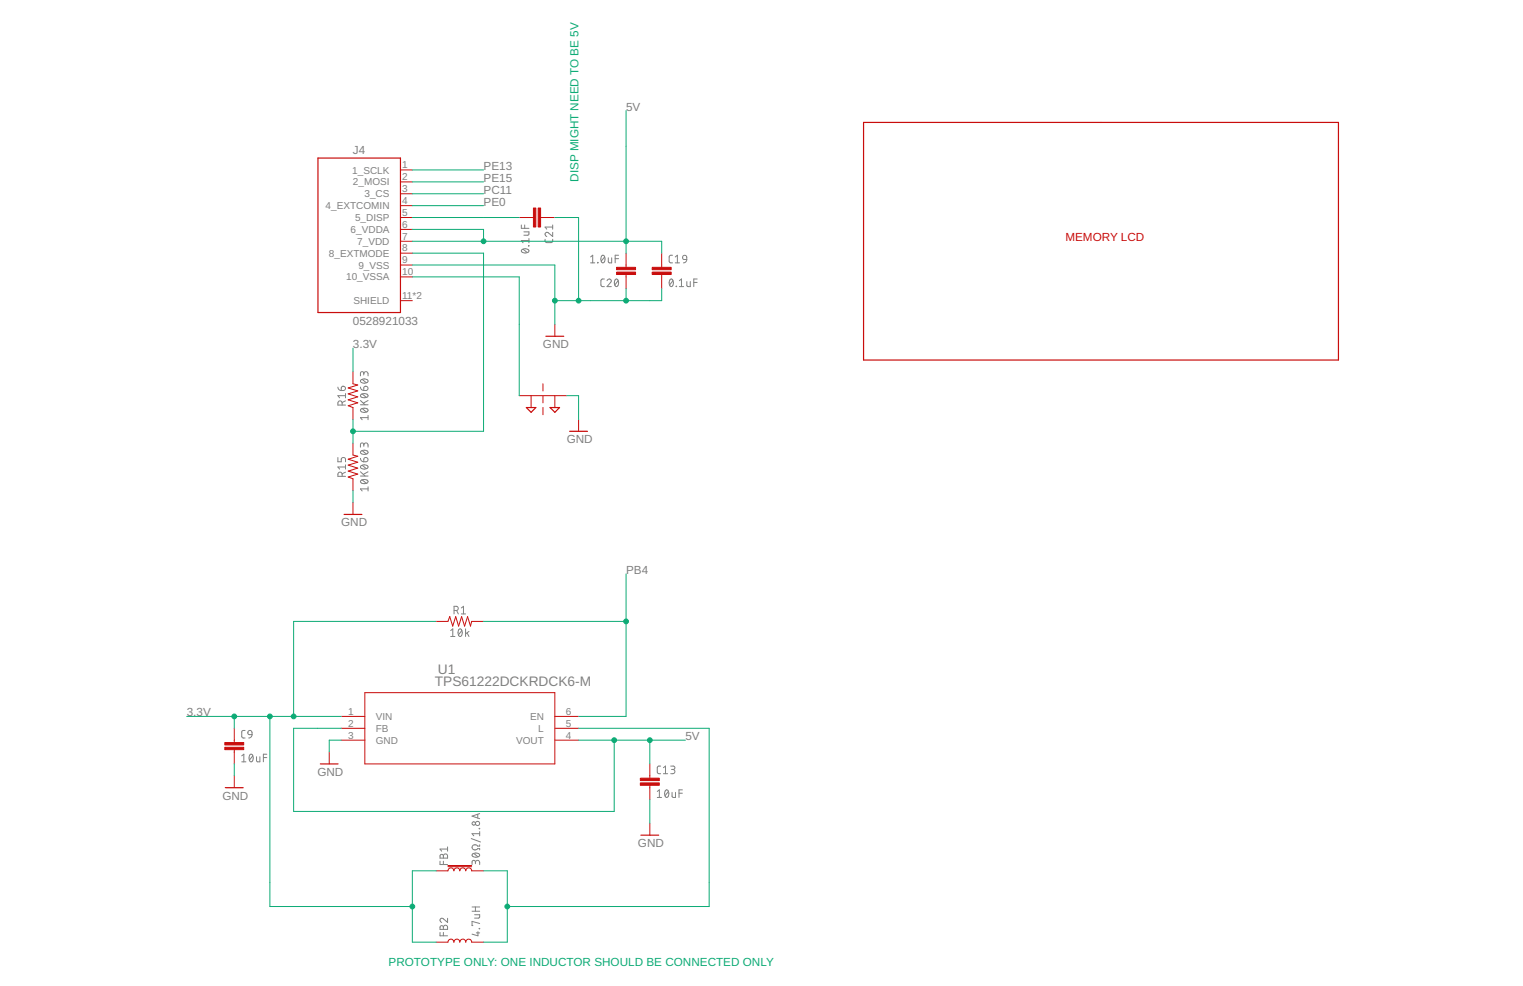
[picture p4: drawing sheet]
<svg xmlns="http://www.w3.org/2000/svg" width="432mm" height="279mm" viewBox="0 0 432 279" stroke-linecap="round" stroke-linejoin="round" font-family="sans-serif">
<g fill="none" stroke="#808080" stroke-width=".28">
<path d="M147.8 63.8v.9h2.2M148 70.8a1.39 1.39 0 0 1 2 .3 1.26 1.26 0 0 1-2.2 0zM148.3 70.6l1.2 1M148.5 65.7h1.5l-.1 .7-.2 .2-1.2 .1M148.8 63.8v.9M149.8 69.6l.2 .1zM150 67.6v1.2M150 68.2h-2.2l.5 .6M154.5 67.8l.1 .7 .4 .2h1.5l.2-.9M156.7 65.8v1.2l-1.2-1a.59 .59 0 0 0-.9 .2 .59 .59 0 0 0 .4 .8M156.7 63.8v1.1M156.7 64.3h-2.2l.5 .6"/>
<path d="M167.4 72.8l.6-.5v2.2M167.4 74.5h1.2M169.4 74.4l.1 .1zM170.6 72.5a.68 .68 0 0 1 .8 .1 .68 .68 0 0 1 .1 .8 .64 .64 0 0 1-.1 .9 .64 .64 0 0 1-.9-.1l-.2-.8zM171.3 79.1h-.6l-.3 .4 .1 1.5 .8 .2M171.4 72.8l-.9 1.2M172.1 79.5a.59 .59 0 0 1 .9-.4 .59 .59 0 0 1 .1 .9l-1 1.2h1.2M172.5 73v1.3l.3 .2h.6v-1.5M174.4 73.3h1M174.5 79.2a.69 .69 0 0 1 .8 .1 .69 .69 0 0 1 .1 .8 .69 .69 0 0 1-.1 .9 .69 .69 0 0 1-.8 .1 1.71 1.71 0 0 1 0-1.9zM175.3 79.5l-1 1.3M175.4 72.3h-1v2.2"/>
<path d="M190 79.2a.69 .69 0 0 1 .8 .1 .69 .69 0 0 1 .1 .8 .69 .69 0 0 1-.1 .9 .69 .69 0 0 1-.8 .1 1.71 1.71 0 0 1 0-1.9zM190.7 72.3l-.7 .1-.3 .4v1.3l.4 .4h.6M190.8 79.5l-1 1.3M191.5 74.5h1.2M191.5 72.8l.5-.5v2.2M192.6 79.5l.6-.4v2.1M193.7 72.5l.5-.2 .5 .4v.8h-.7a.6 .6 0 0 1-.3-1zM194.7 73.5l-.3 .7-.6 .3M194.7 79.8v1.1l.4 .3h.6v-1.4M197.7 79.1h-1v2.1M191.7 81.1l.1 .1zM192.6 81.2h1.2"/>
<path d="M196.7 80h1M95.8 109.7l.3 .7 .7 .3M96.9 109.7a.61 .61 0 0 1 1 .1 .61 .61 0 0 1-.6 .9h-.5zM97 114.8v-.6a.6 .6 0 0 0-.6-.6 .6 .6 0 0 0-.6 .6v.6h2.2M98 111.5v1.2M98 113.6l-1 .5M98 112.1h-2.2l.5 .6M102.2 109.7l.3 .7 .6 .3M102.2 114.7h2.2M102.2 113.5l1.3 1.2M102.3 115.9a1.41 1.41 0 0 1 2.1 .4 1.28 1.28 0 0 1-2.2 0zM102.3 111.8a1.39 1.39 0 0 1 2.1 .3 1.28 1.28 0 0 1-2.2 0z"/>
<path d="M102.3 107.7a1.39 1.39 0 0 1 2.1 .3 1.26 1.26 0 0 1-2.2 0zM102.7 115.8l1.2 .9M102.7 111.6l1.2 1M102.7 107.5l1.2 1M103.1 105.9a.6 .6 0 0 1 .6-.6 .6 .6 0 0 1 .7 .6v.6M103.1 106.3v-.5a.48 .48 0 0 0-.4-.5 .48 .48 0 0 0-.5 .5v.7M103.3 109.6a.61 .61 0 0 1 1 .2 .61 .61 0 0 1-.5 .9h-.7zM104.4 117.7v1.2M104.4 118.3h-2.2l.5 .6M104.4 113.5l-1.4 .7M95.8 129.6v1.3h1v-.8a.61 .61 0 0 1 .6-.5 .61 .61 0 0 1 .6 .5v.8M97 135v-.6a.6 .6 0 0 0-.6-.6 .6 .6 0 0 0-.6 .6v.6h2.2"/>
<path d="M98 133.8l-1 .5M98 132.3h-2.2l.5 .6M98 131.7v1.2M102.2 129.9l.3 .7 .6 .3M102.2 134.9h2.2M102.2 133.7l1.3 1.2M102.3 136.1a1.39 1.39 0 0 1 2.1 .4 1.28 1.28 0 0 1-2.2 0zM102.3 132a1.39 1.39 0 0 1 2.1 .3 1.26 1.26 0 0 1-2.2 0zM102.3 127.8a1.37 1.37 0 0 1 2.1 .4 1.28 1.28 0 0 1-2.2 0zM102.7 136l1.2 .9M102.7 131.8l1.2 1M102.7 127.7l1.2 1"/>
<path d="M103.1 126.1a.6 .6 0 0 1 .6-.6 .6 .6 0 0 1 .7 .6v.6M103.1 126.5v-.5a.48 .48 0 0 0-.4-.5 .48 .48 0 0 0-.5 .5v.7M103.3 129.8a.61 .61 0 0 1 1 .2 .61 .61 0 0 1-.5 .9h-.7zM104.4 138.5h-2.2l.5 .6M104.4 137.9v1.2M104.4 133.7l-1.4 .7M127.8 178.7l.6-.5v2.2M128.7 173h.6a.59 .59 0 0 0 .6-.6 .59 .59 0 0 0-.6-.6h-.6v2.2M129.5 173l.4 1M130.1 178.4a.69 .69 0 0 1 .8 .1 .69 .69 0 0 1 .2 .8 .69 .69 0 0 1-.2 .8 .69 .69 0 0 1-.8 .1 1.71 1.71 0 0 1 0-1.8zM130.8 172.3l.6-.5v2.2M130.8 174h1.2"/>
<path d="M130.9 178.7l-.9 1.2M132 178.2v2.2M132.4 179.3l.6 1.1M133 178.9l-1 .7M127.8 180.4h1.2M68.5 214.2l.6-.5v2.2M68.5 215.9h1.2M69.5 207h-.7l-.3 .5 .1 1.4 .9 .2M70.4 207.2l.6-.2 .4 .4 .1 .8h-.8a.58 .58 0 0 1-.4-.4 .58 .58 0 0 1 .1-.6zM70.9 213.8l.1-.1a1.15 1.15 0 0 1 .6 1.9 .56 .56 0 0 1-.7 .2 .56 .56 0 0 1-.3-.7zM71.5 208.2l-.3 .7-.7 .2M71.7 214.2l-1 1.2"/>
<path d="M72.7 214.4v1.2l.4 .3h.6v-1.5M74.7 214.7h.9M75.6 213.7h-.9v2.2M187.3 217.1h-.7l-.2 .5v1.4l.9 .2M188.1 219.2h1.2M188.1 217.6l.6-.5v2.1M190.2 217.1h.7a.48 .48 0 0 1 .5 .5 .48 .48 0 0 1-.5 .4h-.5M190.8 218a.6 .6 0 0 1 .6 .6 .6 .6 0 0 1-.6 .6h-.6M126.9 240v1.2M133.6 237.6l2.6 1M135.4 230.7v1.1M135.9 234.7l.1 .1z"/>
<path d="M136 239.4v.4h-.6a.82 .82 0 0 0-1.3-.3 .82 .82 0 0 0 0 1.3 .82 .82 0 0 0 1.3-.3h.6v.3M136 235.6v1.2M136 236.2h-2.2l.5 .6M136 230.5l-2.2 .8 2.2 .7M186.4 224.3l.5-.5v2.2M186.4 226h1.2M188.7 224a.69 .69 0 0 1 .8 .1 .69 .69 0 0 1 .1 .8 .69 .69 0 0 1-.1 .8 .69 .69 0 0 1-.8 .1 1.71 1.71 0 0 1 0-1.8zM189.5 224.3l-.9 1.2M190.5 224.5v1.1l.4 .4h.6v-1.5M192.5 224.8h1M193.5 223.8h-1v2.2M124.8 244v1h2.1"/>
<path d="M124.9 242.3l.6-.2 .2 .5a.59 .59 0 0 1 .6-.6 .59 .59 0 0 1 .6 .6v.6h-2.1zM125.7 242.6v.6M125.7 244v1M126.9 240.6h-2.1l.4 .6M133.8 258.2h2.2M133.8 257h2.2M134 242a1.39 1.39 0 0 1 2 .3 1.28 1.28 0 0 1-2.2 0zM134.3 241.8l1.2 1M134.6 259.2h1.4v.7l-.2 .2-1.2 .1M134.8 244.4a.6 .6 0 0 1 .6-.6 .6 .6 0 0 1 .6 .6v.6M134.8 244.8v-.5a.48 .48 0 0 0-.5-.5 .48 .48 0 0 0-.5 .5v.7M134.8 257v1.2"/>
<path d="M124.8 264.2v1h2.1M124.9 262.5l.4-.2 .4 .5a.59 .59 0 0 1 .6-.6 .59 .59 0 0 1 .6 .6v.6h-2.1zM125.7 262.8v.6M125.7 264.2v1M126.9 260.2v1.2l-1.2-1a.59 .59 0 0 0-.9 .1 .59 .59 0 0 0 .4 .9M135 264.4h1M135.5 264v1.2l-1.7-.5M135.9 263.1l.1 .1zM136 261.7l-2.2-.6v1.2h.3"/>
<circle cx="134.3" cy="233.3" r=".48"/>
<circle cx="135.4" cy="233.3" r=".6"/>
</g>
<g fill="none" stroke="#c90d0c" stroke-width=".28">
<path d="M113.5 48.2h3.4M113.5 51.5h3.4M113.5 54.9h3.4M113.5 58.3h3.4M113.5 65h3.4M113.5 68.4h3.4M113.5 71.7h3.4M113.5 75.1h3.4M113.5 61.6h3.4M113.5 78.5h3.4M147.2 61.6h4M153.3 61.6h4"/>
<path d="M177.5 71.7v4.1M177.5 77.8v4M187.6 71.7v4.1M187.6 77.8v4M113.5 85.2h3.4M157.3 91.9v3.4M100.1 105.4v3.4l1.3 .3-2.7 .8 2.7 .9-2.7 .8 2.7 .9-2.7 .8 2.7 .9-2.7 .8 1.4 .5v3.4M147.2 112.1h13.5M150.6 112.1v3.4M153.9 108.8v2M153.9 112.1v2.1M153.9 115.5v2"/>
<path d="M157.3 112.1v3.4M164 118.9v3.3M100.1 125.6v3.3l1.3 .4-2.7 .8 2.7 .9-2.7 .8 2.7 .9-2.7 .8 2.7 .8-2.7 .9 1.4 .5v3.3M100.1 142.4v3.4M123.6 176.1h3.4l.5-1.4 .9 2.7 .8-2.7 .8 2.7 .9-2.7 .8 2.7 .9-2.7 .8 2.7 .3-1.3h3.4M103.4 196.3h53.9v20.2h-53.9zM66.4 206.4v4M66.4 212.4v4.1M66.4 219.8v3.4M93.3 213.1v3.4M96.7 203h6.7M96.7 206.4h6.7"/>
<path d="M96.7 209.7h6.7M157.3 203h6.7M157.3 206.4h6.7M157.3 209.7h6.7M184.2 216.5v4M184.2 222.5v4.1M184.2 233.3v3.4M123.6 246.8h3.4a.85 .85 0 0 1 .8-.9 .85 .85 0 0 1 .9 .9 .84 .84 0 0 1 .8-.9 .84 .84 0 0 1 .9 .9 .85 .85 0 0 1 .8-.9 .85 .85 0 0 1 .9 .9 .84 .84 0 0 1 .8-.9 .84 .84 0 0 1 .8 .9h3.4M127 245.6h6.7M127 245.3h6.7M123.6 267h3.4a.85 .85 0 0 1 .8-.9 .85 .85 0 0 1 .9 .9 .84 .84 0 0 1 .8-.9 .84 .84 0 0 1 .9 .9 .85 .85 0 0 1 .8-.9 .85 .85 0 0 1 .9 .9 .84 .84 0 0 1 .8-.9 .84 .84 0 0 1 .8 .9h3.4"/>
</g>
<g fill="#c90d0c" stroke="#c90d0c" stroke-width=".28">
<path d="M63.7 211.8h5.4v.6h-5.4z"/>
<path d="M63.7 210.4h5.4v.7h-5.4z"/>
<path d="M181.5 221.8h5.4v.7h-5.4z"/>
<path d="M181.5 220.5h5.4v.7h-5.4z"/>
<path d="M174.8 75.8h5.4v.6h-5.4z"/>
<path d="M174.8 77.1h5.4v.7h-5.4z"/>
<path d="M151.2 58.9h.7v5.4h-.7z"/>
<path d="M152.6 58.9h.7v5.4h-.7z"/>
<path d="M184.9 77.1h5.4v.7h-5.4z"/>
<path d="M184.9 75.8h5.4v.6h-5.4z"/>
</g>
<path d="M244.8 34.7h134.7v67.3h-134.7zM90.1 44.8h23.4v43.8h-23.4zM154.8 95.3h5M149.2 115.5h2.7l-1.3 1.3zM156 115.5h2.6l-1.3 1.3zM161.5 122.2h5.1M97.6 145.8h5M90.8 216.5h5.1M63.9 223.2h5M181.7 236.7h5.1" fill="none" stroke="#c90d0c" stroke-width=".34"/>
<g fill="none" stroke="#0dab76" stroke-width=".28">
<path d="M177.5 31.3v40.4M116.9 48.2h20.2M116.9 51.5h20.2M116.9 54.9h20.2M116.9 58.3h20.2M116.9 75.1h40.4v16.8M116.9 68.4h70.7v3.3M116.9 61.6h30.3M116.9 65h20.2v3.4M116.9 71.7h20.2v50.5h-37M116.9 78.5h30.3v33.6M157.3 61.6h6.7v23.6"/>
<path d="M100.1 98.7v6.7M177.5 81.8v3.4M187.6 81.8v3.4h-30.3M100.1 118.9v6.7M160.7 112.1h3.3v6.8M100.1 139v3.4M123.6 176.1h-40.4v26.9M137.1 176.1h40.4M177.5 162.6v40.4h-13.5M52.9 203h43.8M66.4 203v3.4M66.4 216.5v3.3"/>
<path d="M76.5 203v53.9h40.4M96.7 209.7h-3.4v3.4M96.7 206.4h-13.5v23.5h90.9v-20.2M164 209.7h30.3M164 206.4h37.1v50.5h-57.3M184.2 209.7v6.8M184.2 226.6v6.7M123.6 246.8h-6.7v20.2h6.7M137.1 246.8h6.7v20.2h-6.7"/>
</g>
<g fill="#0dab76" stroke="#0dab76" stroke-width=".28">
<circle cx="157.3" cy="85.2" r=".68"/>
<circle cx="177.5" cy="85.2" r=".68"/>
<circle cx="164" cy="85.2" r=".68"/>
<circle cx="83.2" cy="203" r=".68"/>
<circle cx="66.4" cy="203" r=".68"/>
<circle cx="76.5" cy="203" r=".68"/>
<circle cx="116.9" cy="256.9" r=".68"/>
<circle cx="174.1" cy="209.7" r=".68"/>
<circle cx="184.2" cy="209.7" r=".68"/>
<circle cx="177.5" cy="68.4" r=".68"/>
<circle cx="137.1" cy="68.4" r=".68"/>
<circle cx="177.5" cy="176.1" r=".68"/>
<circle cx="143.8" cy="256.9" r=".68"/>
<circle cx="100.1" cy="122.2" r=".68"/>
</g>
<g font-size="3.9" fill="#808080">
<text x="124.1" y="190.9">U1</text>
<text x="123.3" y="194.3">TPS61222DCKRDCK6-M</text>
</g>
<g font-size="3.3" fill="#808080">
<text x="177.5" y="31.3">5V</text>
<text x="100.1" y="43.7">J4</text>
<text x="137.1" y="48.2">PE13</text>
<text x="137.1" y="51.5">PE15</text>
<text x="137.1" y="54.9">PC11</text>
<text x="137.1" y="58.3">PE0</text>
<text x="100.1" y="92">0528921033</text>
<text x="100.1" y="98.7">3.3V</text>
<text x="153.9" y="98.7">GND</text>
<text x="160.7" y="125.6">GND</text>
<text x="96.7" y="149.2">GND</text>
<text x="177.5" y="162.6">PB4</text>
<text x="52.9" y="203">3.3V</text>
<text x="194.3" y="209.7">5V</text>
<text x="90" y="219.8">GND</text>
<text x="63" y="226.6">GND</text>
<text x="180.9" y="240">GND</text>
</g>
<g font-size="3.3" fill="#0dab76">
<text x="164" y="51.5" transform="rotate(-90 164 51.5)">DISP MIGHT NEED TO BE 5V</text>
<text x="110.2" y="273.7">PROTOTYPE ONLY: ONE INDUCTOR SHOULD BE CONNECTED ONLY</text>
</g>
<text font-size="3.3" fill="#c90d0c" x="302.1" y="68.4">MEMORY LCD</text>
<g font-size="2.8" fill="#808080">
<text x="114" y="47.7">1</text>
<text x="99.9" y="49.2">1_SCLK</text>
<text x="100.1" y="52.5">2_MOSI</text>
<text x="114" y="51.1">2</text>
<text x="92.3" y="59.3">4_EXTCOMIN</text>
<text x="103.4" y="55.9">3_CS</text>
<text x="114" y="54.4">3</text>
<text x="114" y="57.8">4</text>
<text x="99.4" y="66">6_VDDA</text>
<text x="100.7" y="62.6">5_DISP</text>
<text x="114" y="64.5">6</text>
<text x="114" y="61.2">5</text>
<text x="101.3" y="69.4">7_VDD</text>
<text x="114" y="67.9">7</text>
<text x="114" y="71.3">8</text>
<text x="93.3" y="72.7">8_EXTMODE</text>
<text x="101.6" y="76.1">9_VSS</text>
<text x="114" y="74.6">9</text>
<text x="114" y="78">10</text>
<text x="98.1" y="79.5">10_VSSA</text>
<text x="100.2" y="86.2">SHIELD</text>
<text x="114" y="84.7">11*2</text>
<text x="98.8" y="202.5">1</text>
<text x="160.4" y="202.5">6</text>
<text x="98.8" y="205.9">2</text>
<text x="98.8" y="209.3">3</text>
<text x="106.5" y="204">VIN</text>
<text x="106.5" y="207.4">FB</text>
<text x="150.3" y="204">EN</text>
<text x="152.6" y="207.4">L</text>
<text x="160.4" y="209.3">4</text>
<text x="160.4" y="205.9">5</text>
<text x="106.5" y="210.8">GND</text>
<text x="146.3" y="210.7">VOUT</text>
</g>
</svg>
